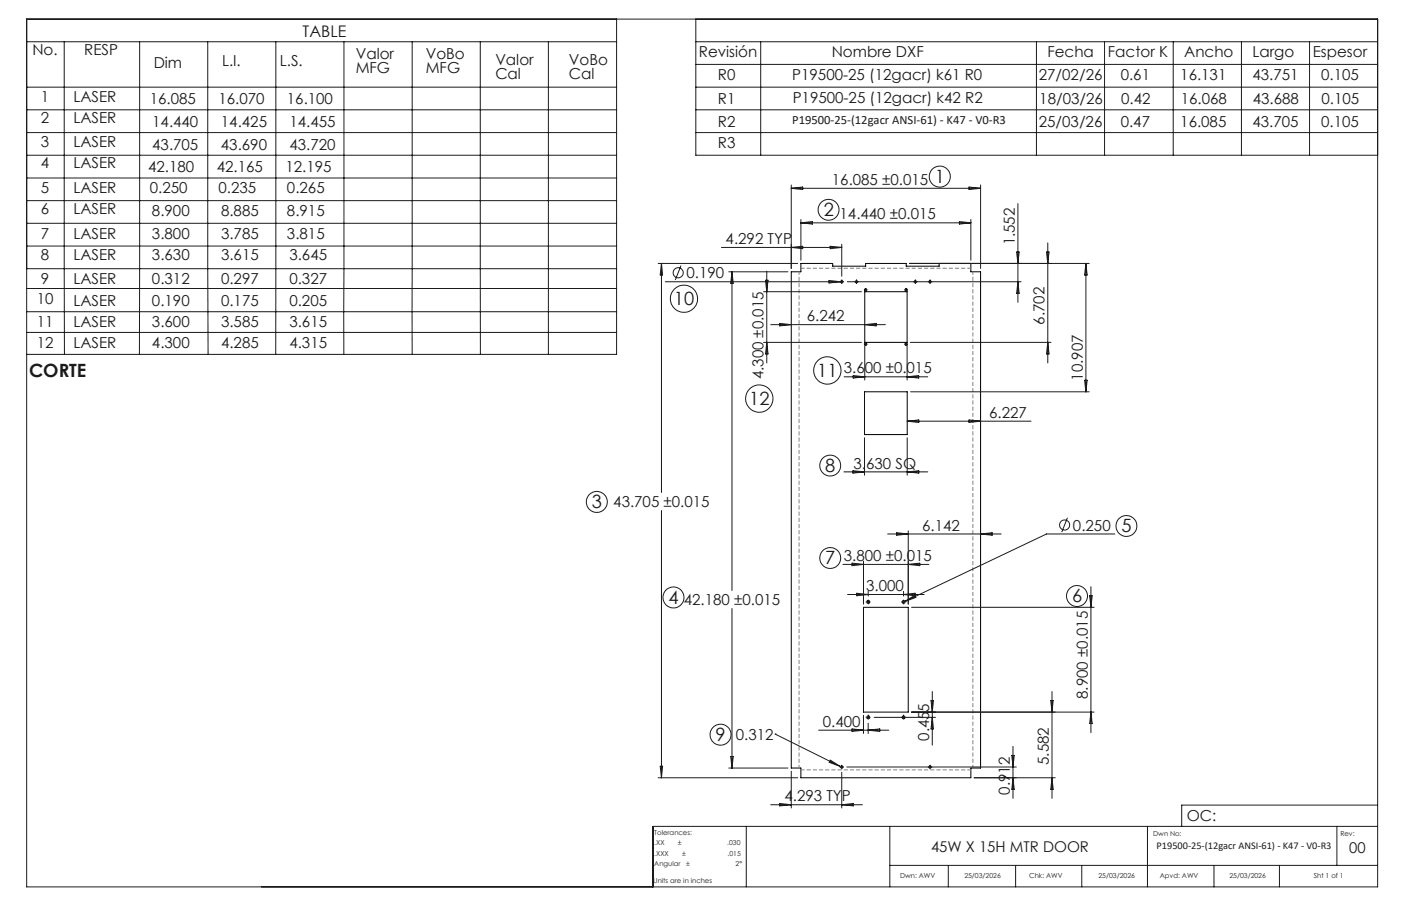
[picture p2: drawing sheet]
<svg xmlns="http://www.w3.org/2000/svg" width="432mm" height="279mm" viewBox="0 0 432 279" stroke-linecap="round" stroke-linejoin="round" font-family="sans-serif">
<g fill="none" stroke="#000" stroke-width=".31">
<path d="M243.9 83.8h2.9v-2.6h9.8v.9h10.2v-.9h12.5v.9h10.2v-.9h9.7v2.6h3v153.1h-3v3h-52.4v-3h-2.9zM266.5 90h13.1v15.6h-13.1zM266.5 120.8h13.1v13.2h-13.1zM266.1 187.3h13.8v32.3h-13.8z"/>
<circle cx="259.4" cy="86.9" r=".35"/>
<circle cx="264" cy="86.9" r=".35"/>
<circle cx="266.8" cy="89.4" r=".36"/>
<circle cx="279.3" cy="89.4" r=".36"/>
<circle cx="282.1" cy="86.9" r=".35"/>
<circle cx="286.6" cy="86.9" r=".35"/>
<circle cx="266.8" cy="106.2" r=".36"/>
<circle cx="279.3" cy="106.2" r=".36"/>
<circle cx="267.6" cy="185.6" r=".47"/>
<circle cx="278.5" cy="185.6" r=".46"/>
<circle cx="259.4" cy="236.5" r=".35"/>
<circle cx="267.6" cy="221.2" r=".47"/>
<circle cx="278.5" cy="221.2" r=".46"/>
<circle cx="286.6" cy="236.5" r=".36"/>
</g>
<g fill="none" stroke="#191924" stroke-width=".31">
<path d="M8.2 5.9h416.4v267.6h-416.4zM8.2 12.9h181.8M19.8 12.9l.1 96.4M43 12.9v96.4M64 12.9l.1 96.4M85 12.9v96.4M106 12.9v96.4M127 12.9v96.4M148 12.9l.1 96.4M169 12.9v96.4M190 5.9v103.4h-181.8M214.5 12.9h210.1"/>
<path d="M214.5 5.9v42h210.1M214.5 19.9h210.1M234.5 12.9v35M319.4 12.9v35M340.4 12.9v35M361.6 12.9v35M382.6 12.9v35M403.6 12.9v35M8.2 26.9h181.8M8.2 33.9h181.8M214.5 26.9h210.1M214.5 33.9h210.1"/>
<path d="M8.2 40.9h181.8M8.2 47.9h181.8M8.2 54.9h181.8M214.5 40.9h210.1M243.9 57v25.8M243.9 58.1l3.5-.4v.8zM243.9 58.1h58.3M298.7 57.7l3.5 .4-3.5 .4zM302.2 57v25.8M8.2 61.9h181.8M8.2 68.9h181.8M8.2 75.9h181.8"/>
<path d="M222.4 76.3h37M243.9 76.3l3.5-.3v.7zM246.8 67.7v12.6M246.8 68.7h52.4M246.8 68.7l3.6-.4v.8zM255.9 76l3.5 .3-3.5 .4zM259.4 75.3v9.9M295.7 68.3l3.5 .4-3.5 .4zM299.2 67.7v12.6M313.3 77.7h.8l-.4 3.5zM313.7 62.8v30.4M322.5 77.7h.8l-.4 3.5z"/>
<path d="M322.9 74.9v37M8.2 89h181.8M8.2 82.9h181.8M8.2 96.1h181.8M202.8 81.2h43.1M203.9 81.2v70.7M203.9 81.2l.3 3.6h-.7zM205 86.9h54.8M209.9 81.9l-1.8 4.4M224.6 83.8h18.3M225.6 83.8v98.3M225.6 83.8l.4 3.5h-.8z"/>
<path d="M235.3 90h30.2M235.9 86.4h.8l-.4 3.6zM236.3 83.6v28.3M240.3 99.7l3.6 .4-3.6 .4zM255.5 86.5l3.6 .4-3.6 .4zM259.4 86.5v.7M261.1 86.9h53.6M264 86.5v.7M266.5 89.4h.7M266.8 89v.7M278.9 89.4h.7M279.3 89v.7"/>
<path d="M280.3 81.2h55.4M282.1 86.5v.7M286.6 86.5v.7M313.7 86.9l.4 3.6h-.8zM334.7 81.2l.4 3.6h-.8zM334.7 81.2v39.6M8.2 102.5h181.8M235.3 105.6h30.2M236.3 105.6l.4 3.5h-.8zM237.5 100.1h35.4M260.2 116.2h25.7M263 115.8l3.5 .4-3.5 .4z"/>
<path d="M266.5 106.2h.7M266.5 100.1l3.6-.4v.8zM266.5 106.6v10.6M266.8 105.8v.7M278.9 106.2h.7M279.3 105.8v.7M279.6 116.2l3.5-.4v.8zM279.6 106.6v10.6M280.6 105.6h43.3M322.9 105.6l.4 3.5h-.8zM334.3 117.3h.8l-.4 3.5zM266.5 135v11.5"/>
<path d="M279.6 129.9h38.2M279.6 129.9l3.6-.4v.8zM279.6 135v11.5M280.6 120.8h55.1M298.7 129.5l3.5 .4-3.5 .4zM203.9 157.4v82.5M260.1 145.5h25.9M262.9 145.2l3.6 .3-3.6 .4zM279.6 145.5l3.6-.3v.7zM329 159.7l-1.8 4.4M259.8 174.1h26.5M262.6 173.7l3.5 .4-3.5 .3z"/>
<path d="M266.1 173v13.3M273.6 164.7h35M276.4 164.3l3.5 .4-3.5 .4zM279.9 163.7v22.6M279.9 174.1l3.6-.4v.7zM302.2 164.7l3.6-.4v.8zM343.6 164.7h-21.1l-43.6 20.8M225.6 187.6v49.3M261.2 183.3h23.6M264.1 183l3.5 .3-3.5 .4zM267.2 185.6h.8M267.6 182.4v1.4"/>
<path d="M267.6 185.3v.7M278.1 185.6h.7M278.5 182.4v1.4M278.5 185.3v.7M278.5 183.3l3.5-.3v.7zM278.9 185.5l-.8 .3M278.9 185.5l3-1.9 .4 .7zM281 187.3h56.2M335.8 183.7h.8l-.4 3.6zM336.2 180.9v45.1M281 219.6h56.2M286.9 216h.8l-.4 3.6z"/>
<path d="M287.3 213.3v16.5M323.8 216h.8l-.4 3.6zM324.2 213.3v32.9M336.2 219.6l.4 3.5h-.8zM202.8 239.9h43.1M203.5 236.3h.7l-.3 3.6zM224.6 236.9h18.3M225.2 233.3h.8l-.4 3.6zM238.9 226.4h.1M238.9 226.4l20 9.9M243.9 237.8v11.4M252.3 225.2h21.6"/>
<path d="M255.9 234.4l3 1.9-3.3-1.2zM258.9 236.5h1.1M259.4 236v1.1M259.4 238.2v11M261 236.5h52.2M262.6 224.8l3.5 .4-3.5 .4zM266.1 220.6v5.6M267.2 221.2h.8M267.6 220.9v.7M267.6 223.1v3.1M267.6 225.2l3.5-.4v.8zM269.4 221.2h18.9"/>
<path d="M278.5 220.9v.7M286.6 236v1.1M287.3 221.2l.4 3.6h-.8zM300.2 239.9h25M311.9 233h.7l-.4 3.5zM312.2 239.9l.4 3.5h-.7zM312.2 230.2v16M324.2 239.9l.4 3.5h-.8zM230 254.8v18.7M237.5 248.2h28.3M240.3 247.8l3.6 .4-3.6 .3zM259.4 248.2l3.6-.4v.7z"/>
<path d="M274.2 254.8v18.7M353.7 254.8v18.7M412 254.8v12.1M424.6 254.8h-223.3v18.7M424.6 248.3h-60.4v6.5M274.2 266.9h150.4M292.3 266.9v6.6M313 266.9v6.6M333.4 266.9v6.6M374.2 266.9v6.6M394.3 266.9v6.6"/>
<circle cx="289.7" cy="54.5" r="3.3"/>
<circle cx="255.4" cy="64.7" r="3.2"/>
<circle cx="209" cy="84.1" r="1.56"/>
<circle cx="210.8" cy="92.1" r="4.2"/>
<circle cx="255" cy="114.2" r="4.2"/>
<circle cx="234" cy="122.9" r="4.2"/>
<circle cx="183.9" cy="154.8" r="3.2"/>
<circle cx="255.9" cy="143.6" r="3.2"/>
<circle cx="255.9" cy="172.1" r="3.2"/>
<circle cx="328.1" cy="161.9" r="1.56"/>
<circle cx="347.2" cy="162.2" r="3.2"/>
<circle cx="207.6" cy="184.3" r="3.2"/>
<circle cx="331.9" cy="183.8" r="3.2"/>
<circle cx="222.1" cy="226.6" r="3.2"/>
</g>
<g fill="none" stroke="#191924" stroke-width=".31" stroke-dasharray="15.2 1.3 1.3 1.3" stroke-linecap="butt">
<path d="M259.1 86.9h-.4M259.5 87.2v.4M259.5 86.5v-.3M259.8 86.9h.4M263.6 86.9h-.3M264 87.2v.4M264 86.5v-.3M264.3 86.9h.4M281.8 86.9h-.4M282.1 87.2v.4M282.1 86.5v-.3M282.5 86.9h.3"/>
<path d="M286.3 86.9h-.3M286.7 87.2v.4M286.7 86.5v-.3M287 86.9h.4M266.9 185.6h-.1M267.6 186.3v.1M267.6 184.9v-.1M268.3 185.6h.1M277.8 185.6h-.1M278.5 186.3v.1M278.5 184.9v-.1M279.2 185.6h.1"/>
<path d="M266.9 221.2h-.1M267.6 221.9v.1M267.6 220.5v-.1M268.3 221.2h.1M277.8 221.2h-.1M278.5 221.9v.1M278.5 220.5v-.1M279.2 221.2h.1"/>
</g>
<path d="M246.3 83.8v153M299.8 236.8v-153" fill="none" stroke="#808080" stroke-width=".31" stroke-dasharray="1.3 .6" stroke-dashoffset=".3" stroke-linecap="butt"/>
<path d="M299.3 82.7h-52.4M246.9 237.4h52.4" fill="none" stroke="#808080" stroke-width=".31" stroke-dasharray="1.3 .6" stroke-dashoffset=".2" stroke-linecap="butt"/>
<path d="M255.9 234.4l3 1.9-3.3-1.2z" fill="#191924"/>
<g font-size="5.6" fill="#191924">
<text x="288.1" y="56.4">1</text>
<text x="253.9" y="66.7">2</text>
<text x="207.7" y="94.1">10</text>
<text x="8.9" y="116.3">CORTE</text>
<text x="251.9" y="116.2">11</text>
<text x="230.9" y="124.9">12</text>
<text x="254.4" y="145.5">8</text>
<text x="182.4" y="156.7">3</text>
<text x="345.7" y="164.2">5</text>
<text x="254.4" y="174.1">7</text>
<text x="330.4" y="185.8">6</text>
<text x="206" y="186.2">4</text>
<text x="220.6" y="228.6">9</text>
</g>
<text font-size="4.9" fill="#191924" x="93.3" y="11.4">TABLE</text>
<g font-size="4.7" fill="#191924">
<text x="10" y="17">No.</text>
<text x="26" y="17">RESP</text>
<text x="215.4" y="17.6">Revisión</text>
<text x="256.3" y="17.6">Nombre DXF</text>
<text x="322.8" y="17.5">Fecha</text>
<text x="341.5" y="17.5">Factor K</text>
<text x="365" y="17.5">Ancho</text>
<text x="386" y="17.5">Largo</text>
<text x="404.6" y="17.5">Espesor</text>
<text x="47.4" y="20.9">Dim</text>
<text x="68.4" y="20.4">L.I.</text>
<text x="86.3" y="20.4">L.S.</text>
<text x="109.6" y="18.1">Valor</text>
<text x="109.6" y="22.6">MFG</text>
<text x="131.2" y="18.1">VoBo</text>
<text x="131.2" y="22.6">MFG</text>
<text x="152.7" y="20">Valor</text>
<text x="175.3" y="20">VoBo</text>
<text x="152.7" y="24.5">Cal</text>
<text x="175.3" y="24.5">Cal</text>
<text x="221.3" y="24.6">R0</text>
<text x="244.2" y="24.6">P19500-25 (12gacr) k61 R0</text>
<text x="320.2" y="24.7">27/02/26</text>
<text x="345.4" y="24.7">0.61</text>
<text x="363.8" y="24.7">16.131</text>
<text x="386" y="24.7">43.751</text>
<text x="407.2" y="24.7">0.105</text>
<text x="12.6" y="31.3">1</text>
<text x="22.6" y="31.3">LASER</text>
<text x="46.1" y="32">16.085</text>
<text x="67.3" y="32">16.070</text>
<text x="88.4" y="32">16.100</text>
<text x="221.3" y="32.1">R1</text>
<text x="244.3" y="31.8">P19500-25 (12gacr) k42 R2</text>
<text x="320.3" y="32">18/03/26</text>
<text x="345.5" y="32">0.42</text>
<text x="363.9" y="32">16.068</text>
<text x="386.1" y="32">43.688</text>
<text x="407.3" y="32">0.105</text>
<text x="12.6" y="38">2</text>
<text x="22.6" y="38">LASER</text>
<text x="46.9" y="39.2">14.440</text>
<text x="68.1" y="39.2">14.425</text>
<text x="89.2" y="39.2">14.455</text>
<text x="221.3" y="39.1">R2</text>
<text x="320.2" y="39.1">25/03/26</text>
<text x="345.4" y="39.1">0.47</text>
<text x="363.8" y="39.1">16.085</text>
<text x="386" y="39.1">43.705</text>
<text x="407.2" y="39.1">0.105</text>
<text x="12.6" y="45.4">3</text>
<text x="22.6" y="45.4">LASER</text>
<text x="46.9" y="46.1">43.705</text>
<text x="68.1" y="46.1">43.690</text>
<text x="89.2" y="46.1">43.720</text>
<text x="221.3" y="45.8">R3</text>
<text x="12.6" y="51.9">4</text>
<text x="22.6" y="51.9">LASER</text>
<text x="45.7" y="53.2">42.180</text>
<text x="66.8" y="53.2">42.165</text>
<text x="88" y="53.2">12.195</text>
<text x="12.6" y="59.5">5</text>
<text x="22.6" y="59.5">LASER</text>
<text x="46.2" y="59.6">0.250</text>
<text x="67.3" y="59.6">0.235</text>
<text x="88.5" y="59.6">0.265</text>
<text x="256.4" y="57">16.085 ±0.015</text>
<text x="12.6" y="66.1">6</text>
<text x="22.6" y="66.1">LASER</text>
<text x="46.8" y="66.5">8.900</text>
<text x="68.1" y="66.5">8.885</text>
<text x="88.5" y="66.5">8.915</text>
<text x="258.8" y="67.7">14.440 ±0.015</text>
<text x="12.6" y="73.6">7</text>
<text x="22.6" y="73.6">LASER</text>
<text x="46.8" y="73.6">3.800</text>
<text x="68.1" y="73.6">3.785</text>
<text x="88.5" y="73.6">3.815</text>
<text x="223.7" y="75.3">4.292 TYP</text>
<text x="312.7" y="75.7" transform="rotate(-90 312.7 75.7)">1.552</text>
<text x="12.6" y="80.3">8</text>
<text x="22.6" y="80.3">LASER</text>
<text x="46.8" y="80.3">3.630</text>
<text x="68.1" y="80.3">3.615</text>
<text x="89.2" y="80.3">3.645</text>
<text x="12.6" y="87.7">9</text>
<text x="22.6" y="87.7">LASER</text>
<text x="46.8" y="87.7">0.312</text>
<text x="68.1" y="87.7">0.297</text>
<text x="89.2" y="87.7">0.327</text>
<text x="211.6" y="85.8">0.190</text>
<text x="11.3" y="93.7">10</text>
<text x="22.6" y="94.2">LASER</text>
<text x="46.8" y="94.2">0.190</text>
<text x="68.1" y="94.2">0.175</text>
<text x="89.2" y="94.2">0.205</text>
<text x="11.3" y="100.8">11</text>
<text x="22.6" y="100.8">LASER</text>
<text x="46.8" y="100.8">3.600</text>
<text x="68.1" y="100.8">3.585</text>
<text x="89.2" y="100.8">3.615</text>
<text x="248.7" y="99.1">6.242</text>
<text x="321.9" y="100.2" transform="rotate(-90 321.9 100.2)">6.702</text>
<text x="11.3" y="107.3">12</text>
<text x="22.6" y="107.3">LASER</text>
<text x="46.8" y="107.3">4.300</text>
<text x="68.1" y="107.3">4.285</text>
<text x="89.2" y="107.3">4.315</text>
<text x="235.3" y="117" transform="rotate(-90 235.3 117)">4.300 ±0.015</text>
<text x="260.1" y="115.2">3.600 ±0.015</text>
<text x="333.7" y="117.3" transform="rotate(-90 333.7 117.3)">10.907</text>
<text x="304.9" y="128.9">6.227</text>
<text x="263.1" y="144.5">3.630 SQ</text>
<text x="189" y="156.4">43.705 ±0.015</text>
<text x="284.2" y="163.7">6.142</text>
<text x="330.7" y="163.6">0.250</text>
<text x="260.1" y="173">3.800 ±0.015</text>
<text x="267" y="182.3">3.000</text>
<text x="210.8" y="186.6">42.180 ±0.015</text>
<text x="335.2" y="215.5" transform="rotate(-90 335.2 215.5)">8.900 ±0.015</text>
<text x="253.6" y="224.2">0.400</text>
<text x="226.8" y="228.2">0.312</text>
<text x="286.3" y="228.5" transform="rotate(-90 286.3 228.5)">0.455</text>
<text x="323.2" y="235.9" transform="rotate(-90 323.2 235.9)">5.582</text>
<text x="311.2" y="245.1" transform="rotate(-90 311.2 245.1)">0.912</text>
<text x="241.8" y="247.1">4.293 TYP</text>
<text x="365.8" y="253.1">OC:</text>
</g>
<g font-size="4.6" fill="#191924">
<text x="286.9" y="262.7">45W X 15H MTR DOOR</text>
<text x="415.9" y="263">00</text>
</g>
<text font-size="3.9" fill="#191924" x="244.2" y="38.3">P19500-25-(12gacr ANSI-61) - K47 - V0-R3</text>
<text font-size="3.2" fill="#191924" x="356.5" y="261.8">P19500-25-(12gacr ANSI-61) - K47 - V0-R3</text>
<g font-size="2.1" fill="#191924">
<text x="201.7" y="257.6">Tolerances:</text>
<text x="355.4" y="257.8">Dwn No:</text>
<text x="413.1" y="257.8">Rev:</text>
<text x="201.7" y="260.7">.XX</text>
<text x="201.7" y="263.9">.XXX</text>
<text x="208.9" y="260.7">±</text>
<text x="210.2" y="263.9">±</text>
<text x="224.1" y="260.7">.030</text>
<text x="224.3" y="263.9">.015</text>
<text x="201.7" y="267">Angular</text>
<text x="211.5" y="267">±</text>
<text x="226.7" y="267">2°</text>
<text x="201.3" y="272.3">Units are in inches</text>
<text x="277.4" y="270.7">Dwn: AWV</text>
<text x="297.2" y="270.7">25/03/2026</text>
<text x="317.2" y="270.7">Chk: AWV</text>
<text x="338.6" y="270.7">25/03/2026</text>
<text x="357.5" y="270.7">Apvd: AWV</text>
<text x="378.9" y="270.7">25/03/2026</text>
<text x="404.9" y="270.7">Sht 1 of 1</text>
</g>
</svg>
